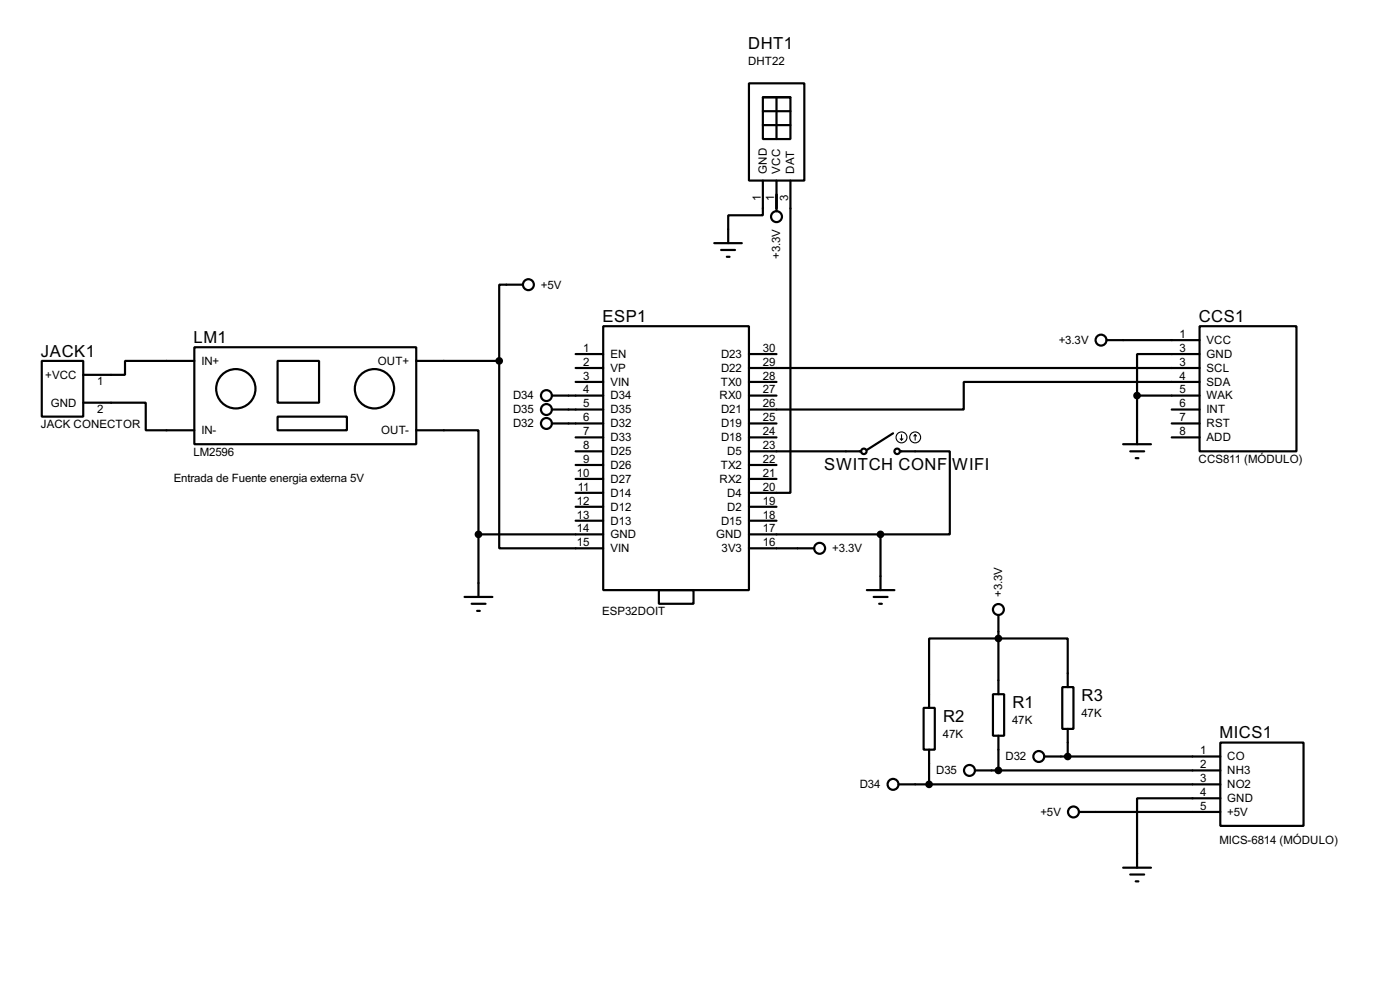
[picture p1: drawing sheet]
<svg xmlns="http://www.w3.org/2000/svg" width="256mm" height="180mm" viewBox="0 0 256 180" stroke-linecap="round" stroke-linejoin="round" font-family="sans-serif">
<g fill="none" stroke="#000" stroke-width=".4">
<path d="M137.2 15.3h10.2v17.8h-10.2zM139.8 17.8h5v7.7h-5zM139.8 17.8h5M142.3 17.8v7.7M139.8 33.1v6.3h-6.4v5.1M139.8 20.4h5M139.8 22.9h5M142.3 33.1v5.6M144.8 33.1v57.1h-7.6M95.8 52.1h-4.3v14M110.5 59.7h26.7v48.3h-26.7zM130.9 44.5h5"/>
<path d="M132.1 45.8h2.6M133.2 47h.5M219.8 59.7h17.7v22.9h-17.7zM7.7 66.1h7.6v10.2h-7.6zM15.3 73.7h11.4v5.1h8.9M35.6 63.6h40.7v17.7h-40.7zM35.6 66.1h-12.7v2.5h-7.6M50.9 66.1h7.6v7.6h-7.6zM50.9 76.3h12.7v2.5h-12.7zM76.3 78.8h11.4v19M76.3 66.1h15.2M91.5 66.1v34.3h19"/>
<path d="M101.1 72.4h9.4M101.1 75h9.4M101.1 77.5h9.4M105.5 67.4h5M105.5 64.8h5M105.5 69.9h5M137.2 67.4h82.6M137.2 72.4h5.1M137.2 77.5h5.1M137.2 64.8h5.1M137.2 69.9h5.1M163.6 79.3l-4.8 3.1"/>
<path d="M202.7 62.3h17.1M208.3 72.4v8.9M208.3 72.4h11.5M214.7 75h5.1M214.7 77.5h5.1M219.8 69.9h-43.2v5.1h-39.4M219.8 64.8h-11.5v7.6M87.7 97.8h22.8M87.7 97.8v11.5M105.5 82.6h5M105.5 80.1h5M105.5 85.1h5"/>
<path d="M105.5 87.7h5M105.5 90.2h5M105.5 92.8h5M105.5 95.3h5M137.2 97.8h24.1M137.2 82.6h20.6M137.2 80.1h5.1M137.2 85.1h5.1M137.2 87.7h5.1M137.2 92.8h5.1M137.2 95.3h5.1M161.3 97.8v10.2"/>
<path d="M164.9 82.6h9.1v15.2h-12.7M205.8 81.3h5.1M207.1 82.6h2.5M208.1 83.9h.5M214.7 80.1h5.1M85.1 109.3h5.1M86.4 110.5h2.6M87.4 111.8h.5M120.7 108h6.4v2.5h-6.4zM137.2 100.4h12M158.8 108h5.1M160.1 109.3h2.5"/>
<path d="M161.1 110.5h.5M182.9 112.6v14.5M169.2 129.6h2.1v7.6h-2.1zM170.2 137.2v6.4M181.9 127.1h2.1v7.6h-2.1zM182.9 134.7v6.3M191.3 138.5h32.3M194.6 125.8h2.1v7.6h-2.1zM195.6 125.8v-8.9h-25.4v12.7M195.6 133.4v5.1M223.6 135.9h15.2v15.3h-15.2zM164.6 143.6h59"/>
<path d="M178.6 141h45M197.7 148.6h25.9M205.8 158.8h5.1M223.6 146.1h-15.3v12.7M207.1 160.1h2.5M208.1 161.3h.5"/>
<circle cx="142.2" cy="39.7" r="1"/>
<circle cx="96.8" cy="52.1" r="1"/>
<circle cx="43.2" cy="71.2" r="3.6"/>
<circle cx="68.6" cy="71.2" r="3.6"/>
<circle cx="100.1" cy="77.5" r="1"/>
<circle cx="100.1" cy="72.4" r="1"/>
<circle cx="100.1" cy="75" r="1"/>
<circle cx="201.7" cy="62.3" r="1"/>
<circle cx="158.2" cy="82.6" r=".5"/>
<circle cx="164.3" cy="82.6" r=".5"/>
<circle cx="150.1" cy="100.4" r="1"/>
<circle cx="182.9" cy="111.6" r="1"/>
<circle cx="190.3" cy="138.5" r="1"/>
<circle cx="163.6" cy="143.6" r="1"/>
<circle cx="177.6" cy="141" r="1"/>
<circle cx="196.6" cy="148.6" r="1"/>
</g>
<g fill="#000" stroke="#000" stroke-width=".4">
<circle cx="91.4" cy="66.1" r=".5"/>
<circle cx="208.3" cy="72.4" r=".5"/>
<circle cx="87.6" cy="97.8" r=".5"/>
<circle cx="161.3" cy="97.8" r=".5"/>
<circle cx="182.9" cy="116.9" r=".5"/>
<circle cx="195.6" cy="138.5" r=".5"/>
<circle cx="170.2" cy="143.6" r=".5"/>
<circle cx="182.9" cy="141" r=".5"/>
</g>
<g fill="none" stroke="#000" stroke-width=".2">
<path d="M165.2 79.6v1M167.7 79.6l-.3 .2M167.7 79.6l.2 .2M167.7 79.6v1M164.9 80.3l.3 .3M165.4 80.3l-.2 .3"/>
<circle cx="165.1" cy="80.1" r="1"/>
<circle cx="167.6" cy="80.1" r="1"/>
</g>
<g font-size="3.4">
<text x="137.1" y="9">DHT1</text>
<text x="110.4" y="58.9">ESP1</text>
<text x="219.6" y="58.9">CCS1</text>
<text x="7.5" y="65.3">JACK1</text>
<text x="35.5" y="62.8">LM1</text>
<text x="151" y="86.1">SWITCH CONF</text>
<text x="174.5" y="86.1">WIFI</text>
<text x="185.5" y="129.6">R1</text>
<text x="198.2" y="128.3">R3</text>
<text x="172.8" y="132.1">R2</text>
<text x="223.4" y="135.1">MICS1</text>
</g>
<g font-size="2.4">
<text x="137" y="11.9">DHT22</text>
<text x="140.4" y="31.8" transform="rotate(-90 140.4 31.8)">GND</text>
<text x="143" y="31.8" transform="rotate(-90 143 31.8)">VCC</text>
<text x="145.5" y="31.8" transform="rotate(-90 145.5 31.8)">DAT</text>
<text x="139.3" y="36.7" transform="rotate(-90 139.3 36.7)">1</text>
<text x="141.8" y="36.7" transform="rotate(-90 141.8 36.7)">1</text>
<text x="144.4" y="36.8" transform="rotate(-90 144.4 36.8)">3</text>
<text x="143" y="47.4" transform="rotate(-90 143 47.4)">+3.3V</text>
<text x="99.1" y="52.8">+5V</text>
<text x="106.9" y="64.4">1</text>
<text x="111.8" y="65.5">EN</text>
<text x="132.1" y="65.5">D23</text>
<text x="139.8" y="64.4">30</text>
<text x="194" y="63">+3.3V</text>
<text x="216.1" y="61.9">1</text>
<text x="216.1" y="64.4">3</text>
<text x="221" y="63">VCC</text>
<text x="221" y="65.5">GND</text>
<text x="8.3" y="69.3">+VCC</text>
<text x="17.8" y="70.5">1</text>
<text x="36.9" y="66.7">IN+</text>
<text x="69.2" y="66.7">OUT+</text>
<text x="106.9" y="67">2</text>
<text x="106.9" y="69.5">3</text>
<text x="106.9" y="72">4</text>
<text x="111.8" y="68.1">VP</text>
<text x="111.8" y="70.6">VIN</text>
<text x="132" y="70.6">TX0</text>
<text x="132.1" y="68.1">D22</text>
<text x="139.8" y="67">29</text>
<text x="139.8" y="69.5">28</text>
<text x="139.8" y="72">27</text>
<text x="216.1" y="67">3</text>
<text x="216.1" y="69.5">4</text>
<text x="216.1" y="72">5</text>
<text x="221" y="68.1">SCL</text>
<text x="221" y="70.6">SDA</text>
<text x="9.3" y="74.4">GND</text>
<text x="17.8" y="75.6">2</text>
<text x="94" y="73.1">D34</text>
<text x="94" y="75.7">D35</text>
<text x="106.9" y="74.6">5</text>
<text x="106.9" y="77.1">6</text>
<text x="111.8" y="73.1">D34</text>
<text x="111.8" y="75.7">D35</text>
<text x="131.8" y="73.1">RX0</text>
<text x="132.1" y="75.7">D21</text>
<text x="139.8" y="74.6">26</text>
<text x="139.8" y="77.1">25</text>
<text x="216.1" y="74.6">6</text>
<text x="216.1" y="77.1">7</text>
<text x="221" y="73.1">WAK</text>
<text x="221" y="75.7">INT</text>
<text x="7.5" y="78.3">JACK CONECTOR</text>
<text x="35.4" y="83.4">LM2596</text>
<text x="36.9" y="79.5">IN-</text>
<text x="69.8" y="79.5">OUT-</text>
<text x="94" y="78.2">D32</text>
<text x="106.9" y="79.7">7</text>
<text x="106.9" y="82.2">8</text>
<text x="111.8" y="78.2">D32</text>
<text x="111.8" y="80.8">D33</text>
<text x="111.8" y="83.3">D25</text>
<text x="132.1" y="78.2">D19</text>
<text x="132.1" y="80.8">D18</text>
<text x="133.2" y="83.3">D5</text>
<text x="139.8" y="79.7">24</text>
<text x="139.8" y="82.2">23</text>
<text x="216.1" y="79.7">8</text>
<text x="221" y="78.2">RST</text>
<text x="221" y="80.8">ADD</text>
<text x="31.8" y="88.3">Entrada de Fuente energia externa 5V</text>
<text x="105.7" y="87.3">10</text>
<text x="105.9" y="89.8">11</text>
<text x="106.9" y="84.7">9</text>
<text x="111.8" y="85.8">D26</text>
<text x="111.8" y="88.4">D27</text>
<text x="131.8" y="88.4">RX2</text>
<text x="132" y="85.8">TX2</text>
<text x="139.8" y="84.7">22</text>
<text x="139.8" y="87.3">21</text>
<text x="139.8" y="89.8">20</text>
<text x="219.6" y="84.7">CCS811 (MÓDULO)</text>
<text x="105.7" y="92.4">12</text>
<text x="105.7" y="94.9">13</text>
<text x="111.8" y="90.9">D14</text>
<text x="111.8" y="93.5">D12</text>
<text x="133.2" y="90.9">D4</text>
<text x="133.2" y="93.5">D2</text>
<text x="139.8" y="92.4">19</text>
<text x="139.8" y="94.9">18</text>
<text x="105.7" y="97.4">14</text>
<text x="105.7" y="100">15</text>
<text x="111.8" y="96">D13</text>
<text x="111.8" y="98.5">GND</text>
<text x="111.8" y="101.1">VIN</text>
<text x="131.2" y="98.5">GND</text>
<text x="132.1" y="96">D15</text>
<text x="132.2" y="101.1">3V3</text>
<text x="139.8" y="97.4">17</text>
<text x="139.8" y="100">16</text>
<text x="152.5" y="101.1">+3.3V</text>
<text x="110.3" y="112.6">ESP32DOIT</text>
<text x="183.6" y="109.3" transform="rotate(-90 183.6 109.3)">+3.3V</text>
<text x="198.1" y="131.3">47K</text>
<text x="172.7" y="135.1">47K</text>
<text x="185.4" y="132.6">47K</text>
<text x="171.5" y="141.7">D35</text>
<text x="184.2" y="139.2">D32</text>
<text x="219.9" y="138.1">1</text>
<text x="219.9" y="140.6">2</text>
<text x="219.9" y="143.2">3</text>
<text x="224.8" y="139.2">CO</text>
<text x="224.8" y="141.7">NH3</text>
<text x="157.5" y="144.3">D34</text>
<text x="190.6" y="149.3">+5V</text>
<text x="219.9" y="145.7">4</text>
<text x="219.9" y="148.2">5</text>
<text x="224.8" y="149.3">+5V</text>
<text x="224.8" y="144.3">NO2</text>
<text x="224.8" y="146.8">GND</text>
<text x="223.4" y="154.6">MICS-6814 (MÓDULO)</text>
</g>
</svg>
